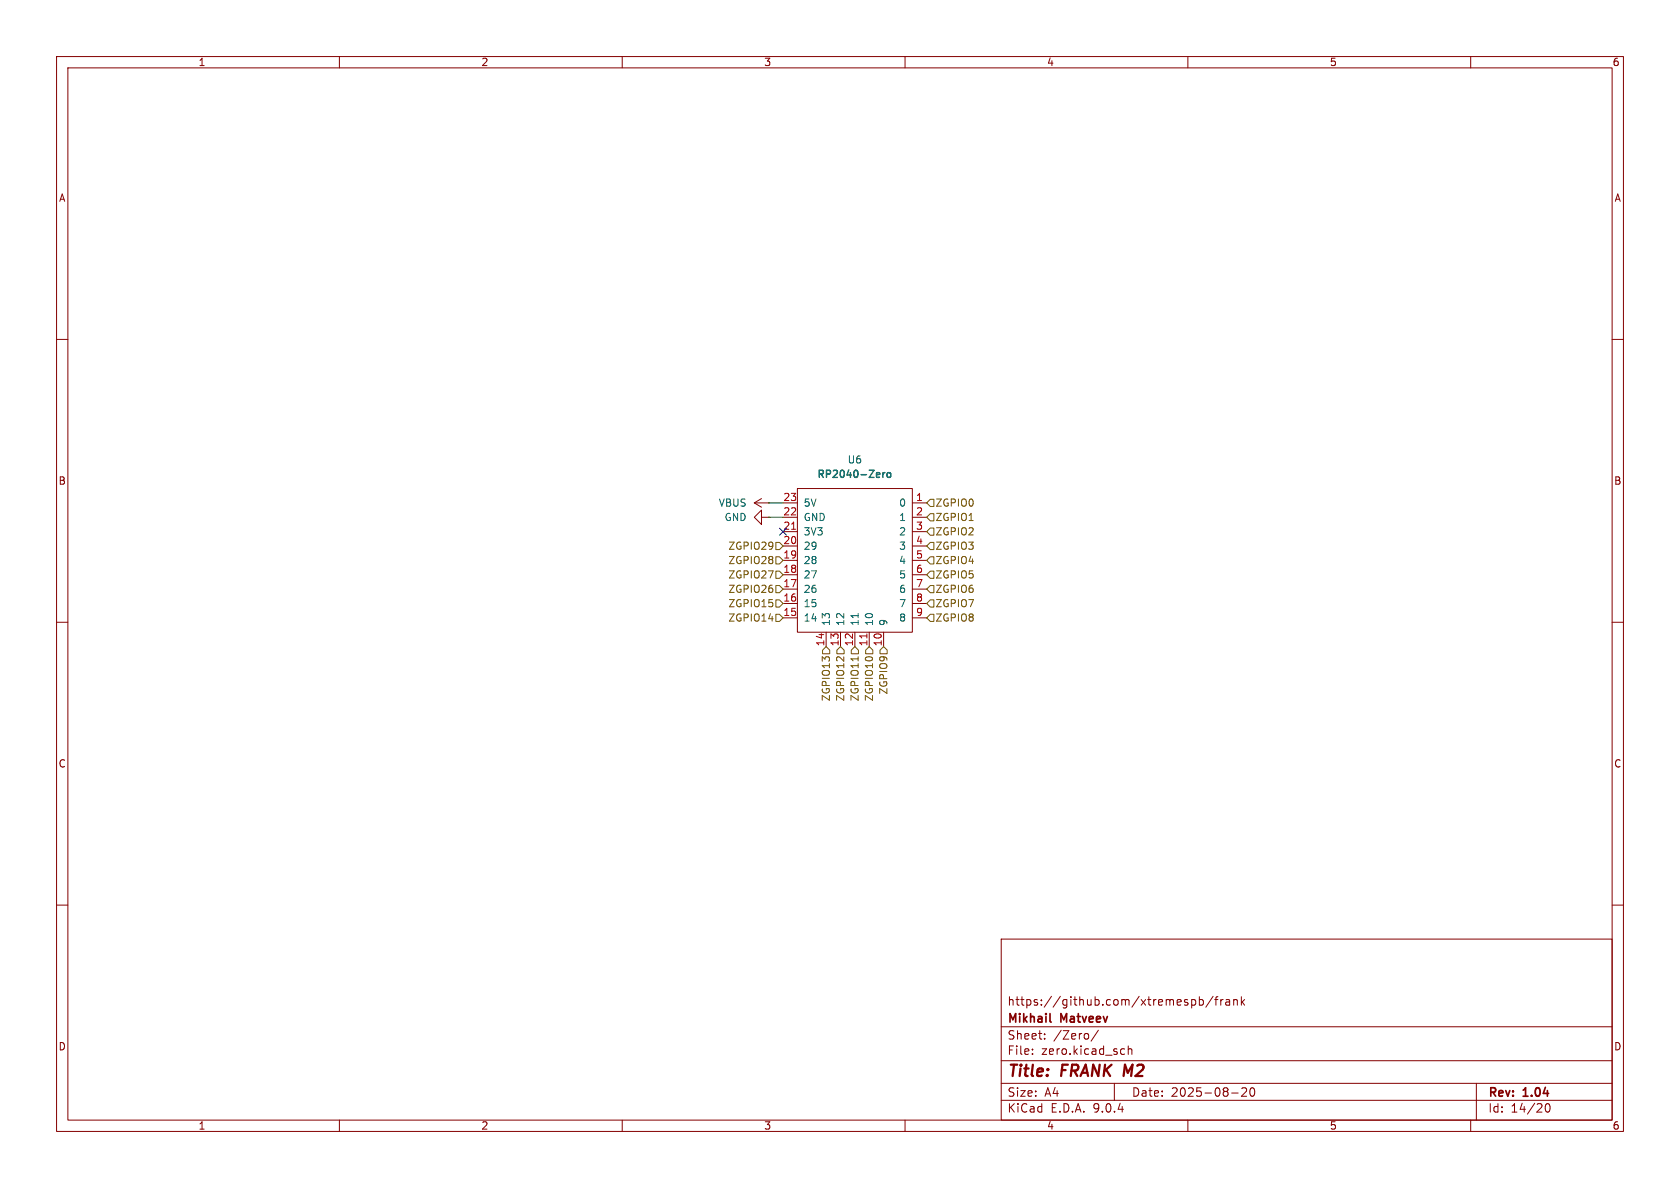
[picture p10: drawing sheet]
<svg xmlns="http://www.w3.org/2000/svg" width="297mm" height="210mm" viewBox="0 0 297 210" stroke-linecap="round" stroke-linejoin="round" font-family="sans-serif">
<g fill="none" stroke="#840000" stroke-width=".18">
<path d="M10 10h277v190h-277zM12 12h273v186h-273zM60 10v2M110 10v2M160 10v2M210 10v2M260 10v2M10 60h2M285 60h2M133.3 88.9l1.3 .8M133.3 88.9h2.6M134.6 91.4v-1.2l-1.3 1.2 1.3 1.3v-1.3h1.3"/>
<path d="M134.6 88.1l-1.3 .8M135.9 88.9h.1M135.9 91.4h.1M138.4 88.9h2.6M138.4 91.4h2.6M138.4 94h2.6M138.4 96.5h2.6M138.4 99.1h2.6M141 86.4h20.3v25.4h-20.3zM161.3 88.9h2.5M161.3 91.4h2.5M161.3 94h2.5"/>
<path d="M161.3 96.5h2.5M161.3 99.1h2.5M10 110h2M138.4 101.6h2.6M138.4 104.1h2.6M138.4 106.7h2.6M138.4 109.2h2.6M146 111.8v2.5M148.6 111.8v2.5M151.1 111.8v2.5M153.7 111.8v2.5M156.2 111.8v2.5"/>
<path d="M161.3 101.6h2.5M161.3 104.1h2.5M161.3 106.7h2.5M161.3 109.2h2.5M285 110h2M10 160h2M177 166h108v32h-108zM210.7 176.8l.4-.1 .3 .3v.4l-.2 .2h-.5M212 176.8l.5-.1 .2 .3v.4l-.1 .2h-.6M212 176.2v1.5M214.5 176.1l-1.3 2M214.7 176.7h.6"/>
<path d="M215.3 176.2l-.3 .2v1.3M215.8 176.7v1M216.2 176.7l-.2 .1-.2 .2M216.7 176.8h.6l.1 .9M217.4 177.1h-.5a.29 .29 0 0 0-.2 .3 .29 .29 0 0 0 .2 .3l.5-.1M218.1 176.8l.2-.1 .4 .1v.9M218.1 176.7v1M219.5 176.2v1.5M219.6 177.1l.4 .6M220 176.7l-.5 .6M285 160h2M60 198v2"/>
<path d="M110 198v2M160 198v2M177 194.5h108M177 191.5h108M177 187.5h108M177 181.5h108M182.5 186.3v.1M182.5 185.5v.1M184.7 183.6v.1M184.7 182.8v.1M192.4 182.8v.8M194.2 182.1l-1.3 2"/>
<path d="M197 191.5v3M198.4 185.4l.4 .1M198.8 186.3l-.4 .1M199.5 185.5l.2-.1 .3 .1 .1 .9M199.5 184.9v1.5M210 198v2M217.7 193.2h1.2M219.5 192.4l.6-.1 .2 .1 .1 .3-.9 1.1h.9M221.1 192.4l.2-.1a.81 .81 0 0 1 .6 .6 .81 .81 0 0 1-.3 .8l-.1 .1a.81 .81 0 0 1-.4-1.4zM260 198v2M261 191.5v6.5M273.3 195.2l.2-.1a.81 .81 0 0 1 .6 .6 .81 .81 0 0 1-.3 .8l-.1 .1a.81 .81 0 0 1-.4-1.4z"/>
</g>
<path d="M185.6 180.5l.2 .2" fill="none" stroke="#840000" stroke-width=".3"/>
<path d="M139.9 93.6h.8M153.3 112.1v.7" fill="none" stroke="#a90000" stroke-width=".18"/>
<path d="M151.7 108.5v.7" fill="none" stroke="#006464" stroke-width=".18"/>
<path d="M156.1 83.5v.9M156.5 83.5l-.4 .3M156.9 83.6l.3-.1 .3 .3v.4l-.3 .2-.3-.1-.1-.1z" fill="none" stroke="#006464" stroke-width=".25"/>
<g fill="none" stroke="#725600" stroke-width=".18">
<path d="M137.2 95.9h.6l.6 .6-.6 .7h-.6zM137.2 98.4h.6l.6 .7-.6 .6h-.6zM164.5 93.3h.6v1.3h-.6l-.7-.6zM164.5 88.3h.6v1.2h-.6l-.7-.6zM164.5 90.8h.6v1.3h-.6l-.7-.7zM164.5 95.9h.6v1.3h-.6l-.7-.7zM164.5 98.4h.6v1.3h-.6l-.7-.6zM137.2 103.5h.6l.6 .6-.6 .7h-.6zM137.2 108.6h.6l.6 .6-.6 .7h-.6zM137.2 106h.6l.6 .7-.6 .6h-.6zM137.2 101h.6l.6 .6-.6 .6h-.6zM146 114.3l.7 .6v.7h-1.3v-.7z"/>
<path d="M148.6 114.3l.6 .6v.7h-1.2v-.7zM151.1 114.3l.7 .6v.7h-1.3v-.7zM151.7 116.1v.7M153.7 114.3l.6 .6v.7h-1.3v-.7zM156.2 114.3l.6 .6v.7h-1.2v-.7zM164.5 103.5h.6v1.3h-.6l-.7-.7zM164.5 106h.6v1.3h-.6l-.7-.6zM164.5 101h.6v1.2h-.6l-.7-.6zM164.5 108.6h.6v1.3h-.6l-.7-.7z"/>
</g>
<path d="M135.9 91.4h2.5M135.9 88.9h2.5" fill="none" stroke="#009600" stroke-width=".18"/>
<path d="M137.8 93.4l1.2 1.2M139 93.4l-1.2 1.2" fill="none" stroke="#000084" stroke-width=".18"/>
<g font-size="2.8" fill="#840000">
<text x="178" y="190.9">Title:</text>
<text x="187.7" y="190.9">FRANK M2</text>
</g>
<g font-size="2.1" fill="#840000">
<text x="178" y="178">https://github.com/xtremespb/frank</text>
<text x="178" y="184">Sheet:</text>
<text x="178" y="181.2">Mikhail</text>
<text x="186.2" y="184">/Zero/</text>
<text x="187.6" y="181.2">Matveev</text>
<text x="178" y="186.7">File:</text>
<text x="184.1" y="186.7">zero.kicad_sch</text>
<text x="178" y="196.9">KiCad</text>
<text x="178" y="194.1">Size:</text>
<text x="184.7" y="194.1">A4</text>
<text x="185.7" y="196.9">E.D.A.</text>
<text x="193.3" y="196.9">9.0.4</text>
<text x="200" y="194.1">Date:</text>
<text x="207" y="194.1">2025-08-20</text>
<text x="263" y="194.3">Rev:</text>
<text x="263" y="196.9">Id:</text>
<text x="267.1" y="196.9">14/20</text>
<text x="269.4" y="194.3">1.04</text>
</g>
<g font-size="1.8" fill="#840000">
<text x="35" y="11.9">1</text>
<text x="85" y="11.9">2</text>
<text x="135" y="11.9">3</text>
<text x="185" y="11.9">4</text>
<text x="235" y="11.9">5</text>
<text x="285" y="11.9">6</text>
<text x="10.3" y="35.9">A</text>
<text x="285.3" y="35.9">A</text>
<text x="10.3" y="85.9">B</text>
<text x="285.3" y="85.9">B</text>
<text x="10.3" y="135.9">C</text>
<text x="285.3" y="135.9">C</text>
<text x="10.3" y="185.9">D</text>
<text x="285.3" y="185.9">D</text>
<text x="35" y="199.9">1</text>
<text x="85" y="199.9">2</text>
<text x="135" y="199.9">3</text>
<text x="185" y="199.9">4</text>
<text x="235" y="199.9">5</text>
<text x="285" y="199.9">6</text>
</g>
<g font-size="1.8" fill="#006464">
<text x="149.8" y="82.1">U6</text>
<text x="127" y="89.8">VBUS</text>
<text x="142" y="89.8">5V</text>
<text x="144.3" y="84.8">RP2040-Zero</text>
<text x="158.9" y="89.8">0</text>
<text x="128" y="92.3">GND</text>
<text x="142" y="92.3">GND</text>
<text x="142" y="94.8">3V3</text>
<text x="158.9" y="92.3">1</text>
<text x="158.9" y="94.8">2</text>
<text x="142" y="97.4">29</text>
<text x="142" y="99.9">28</text>
<text x="158.9" y="97.4">3</text>
<text x="158.9" y="99.9">4</text>
<text x="142" y="102.5">27</text>
<text x="142" y="105">26</text>
<text x="142" y="107.5">15</text>
<text x="158.9" y="102.5">5</text>
<text x="158.9" y="105">6</text>
<text x="158.9" y="107.5">7</text>
<text x="142" y="110.1">14</text>
<text x="146.9" y="110.7" transform="rotate(-90 146.9 110.7)">13</text>
<text x="149.5" y="110.7" transform="rotate(-90 149.5 110.7)">12</text>
<text x="152" y="110.7" transform="rotate(-90 152 110.7)">11</text>
<text x="154.5" y="110.7" transform="rotate(-90 154.5 110.7)">10</text>
<text x="157.1" y="110.7" transform="rotate(-90 157.1 110.7)">9</text>
<text x="158.9" y="110.1">8</text>
</g>
<g font-size="1.8" fill="#a90000">
<text x="138.4" y="88.6">23</text>
<text x="161.9" y="88.6">1</text>
<text x="138.4" y="91.2">22</text>
<text x="138.4" y="93.7">21</text>
<text x="161.9" y="91.2">2</text>
<text x="161.9" y="93.7">3</text>
<text x="138.4" y="96.3">20</text>
<text x="138.4" y="98.8">19</text>
<text x="138.4" y="101.3">18</text>
<text x="161.9" y="96.3">4</text>
<text x="161.9" y="98.8">5</text>
<text x="161.9" y="101.3">6</text>
<text x="138.4" y="103.9">17</text>
<text x="138.4" y="106.4">16</text>
<text x="161.9" y="103.9">7</text>
<text x="161.9" y="106.4">8</text>
<text x="138.4" y="109">15</text>
<text x="161.9" y="109">9</text>
<text x="145.8" y="114.3" transform="rotate(-90 145.8 114.3)">14</text>
<text x="148.3" y="114.3" transform="rotate(-90 148.3 114.3)">13</text>
<text x="150.9" y="114.3" transform="rotate(-90 150.9 114.3)">12</text>
<text x="153.4" y="114.3" transform="rotate(-90 153.4 114.3)">11</text>
<text x="156" y="114.3" transform="rotate(-90 156 114.3)">10</text>
</g>
<g font-size="1.8" fill="#725600">
<text x="165.3" y="89.8">ZGPIO0</text>
<text x="165.3" y="94.8">ZGPIO2</text>
<text x="165.3" y="92.3">ZGPIO1</text>
<text x="128.7" y="97.4">ZGPIO29</text>
<text x="128.7" y="99.9">ZGPIO28</text>
<text x="165.3" y="97.4">ZGPIO3</text>
<text x="165.3" y="99.9">ZGPIO4</text>
<text x="128.7" y="105">ZGPIO26</text>
<text x="128.7" y="107.5">ZGPIO15</text>
<text x="128.7" y="102.5">ZGPIO27</text>
<text x="165.3" y="105">ZGPIO6</text>
<text x="165.3" y="107.5">ZGPIO7</text>
<text x="165.3" y="102.5">ZGPIO5</text>
<text x="128.7" y="110.1">ZGPIO14</text>
<text x="165.3" y="110.1">ZGPIO8</text>
<text x="146.9" y="124.1" transform="rotate(-90 146.9 124.1)">ZGPIO13</text>
<text x="149.5" y="124.1" transform="rotate(-90 149.5 124.1)">ZGPIO12</text>
<text x="152" y="124.1" transform="rotate(-90 152 124.1)">ZGPIO11</text>
<text x="154.5" y="124.1" transform="rotate(-90 154.5 124.1)">ZGPIO10</text>
<text x="157.1" y="122.9" transform="rotate(-90 157.1 122.9)">ZGPIO9</text>
</g>
</svg>
